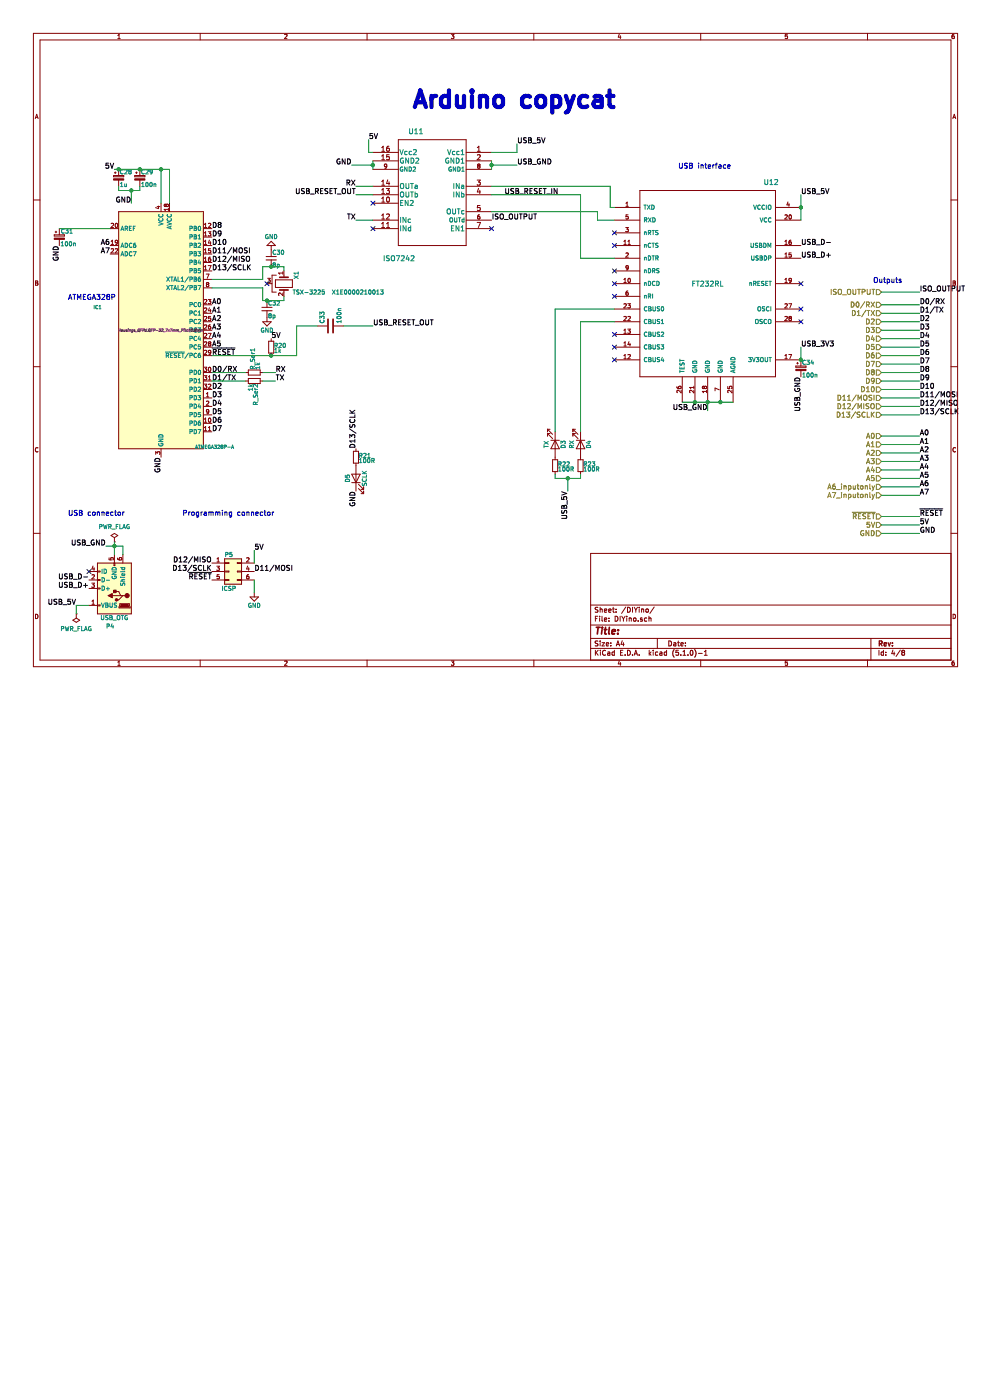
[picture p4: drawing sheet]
EESchema Schematic File Version 4
LIBS:TempCtrl-cache
EELAYER 29 0
EELAYER END
$Descr A4 11693 8268
encoding utf-8
Sheet 4 8
Title ""
Date ""
Rev ""
Comp ""
Comment1 ""
Comment2 ""
Comment3 ""
Comment4 ""
$EndDescr
$Comp
L MCU_Microchip_ATmega:ATmega328P-AU IC1
U 1 1
P 1900 3900
AR Path="/56BA55CF" Ref="IC1"  Part="1" 
AR Path="/57222EA2/56BA55CF" Ref="IC1"  Part="1" 
F 0 "IC1" H 1100 4150 40  0000 L BNN
F 1 "ATMEGA328P-A" H 2300 2500 40  0000 L BNN
F 2 "Housings_QFP:LQFP-32_7x7mm_Pitch0.8mm" H 1900 3900 30  0000 C CIN
F 3 "" H 1900 3900 60  0001 C CNN
F 4 "Atmel" H 0   0   50  0001 C CNN "MFR"
F 5 "ATMEGA328P-A" H 0   0   50  0001 C CNN "MPN"
F 6 "Farnell" H 0   0   50  0001 C CNN "SPR"
F 7 "1715486" H 0   0   50  0001 C CNN "SPN"
F 8 "-" H 0   0   50  0001 C CNN "SPURL"
	1    1900 3900
	1    0    0    -1  
$EndComp
$Comp
L Device:CP_Small C31
U 1 1
P 700 2800
F 0 "C31" H 710 2870 50  0000 L CNN
F 1 "100n" H 710 2720 50  0000 L CNN
F 2 "Capacitor_SMD:C_0805_2012Metric_Pad1.15x1.40mm_HandSolder" H 700 2800 60  0001 C CNN
F 3 "" H 700 2800 60  0000 C CNN
F 4 "-" H 0   0   50  0001 C CNN "MFR"
F 5 "-" H 0   0   50  0001 C CNN "MPN"
F 6 "-" H 0   0   50  0001 C CNN "SPR"
F 7 "-" H 0   0   50  0001 C CNN "SPN"
F 8 "-" H 0   0   50  0001 C CNN "SPURL"
	1    700  2800
	1    0    0    -1  
$EndComp
$Comp
L Device:R_Small R20
U 1 1
P 3200 4100
F 0 "R20" H 3230 4120 50  0000 L CNN
F 1 "1k" H 3230 4060 50  0000 L CNN
F 2 "Resistor_SMD:R_0805_2012Metric_Pad1.15x1.40mm_HandSolder" H 3200 4100 60  0001 C CNN
F 3 "" H 3200 4100 60  0000 C CNN
F 4 "-" H 0   0   50  0001 C CNN "MFR"
F 5 "-" H 0   0   50  0001 C CNN "MPN"
F 6 "-" H 0   0   50  0001 C CNN "SPR"
F 7 "-" H 0   0   50  0001 C CNN "SPN"
F 8 "-" H 0   0   50  0001 C CNN "SPURL"
	1    3200 4100
	1    0    0    -1  
$EndComp
$Comp
L Device:CP_Small C29
U 1 1
P 1650 2100
F 0 "C29" H 1660 2170 50  0000 L CNN
F 1 "100n" H 1660 2020 50  0000 L CNN
F 2 "Capacitor_SMD:C_0805_2012Metric_Pad1.15x1.40mm_HandSolder" H 1650 2100 60  0001 C CNN
F 3 "" H 1650 2100 60  0000 C CNN
F 4 "-" H 0   0   50  0001 C CNN "MFR"
F 5 "-" H 0   0   50  0001 C CNN "MPN"
F 6 "-" H 0   0   50  0001 C CNN "SPR"
F 7 "-" H 0   0   50  0001 C CNN "SPN"
F 8 "-" H 0   0   50  0001 C CNN "SPURL"
	1    1650 2100
	1    0    0    -1  
$EndComp
$Comp
L Device:CP_Small C28
U 1 1
P 1400 2100
F 0 "C28" H 1410 2170 50  0000 L CNN
F 1 "1u" H 1410 2020 50  0000 L CNN
F 2 "Capacitor_SMD:C_0805_2012Metric_Pad1.15x1.40mm_HandSolder" H 1400 2100 60  0001 C CNN
F 3 "" H 1400 2100 60  0000 C CNN
F 4 "-" H 0   0   50  0001 C CNN "MFR"
F 5 "-" H 0   0   50  0001 C CNN "MPN"
F 6 "-" H 0   0   50  0001 C CNN "SPR"
F 7 "-" H 0   0   50  0001 C CNN "SPN"
F 8 "-" H 0   0   50  0001 C CNN "SPURL"
	1    1400 2100
	1    0    0    -1  
$EndComp
$Comp
L Device:R_Small R_Ser1
U 1 1
P 3000 4400
F 0 "R_Ser1" H 3030 4420 50  0000 L CNN
F 1 "1k" H 3030 4360 50  0000 L CNN
F 2 "Resistor_SMD:R_0805_2012Metric_Pad1.15x1.40mm_HandSolder" H 3000 4400 60  0001 C CNN
F 3 "" H 3000 4400 60  0000 C CNN
F 4 "-" H 0   0   50  0001 C CNN "MFR"
F 5 "-" H 0   0   50  0001 C CNN "MPN"
F 6 "-" H 0   0   50  0001 C CNN "SPR"
F 7 "-" H 0   0   50  0001 C CNN "SPN"
F 8 "-" H 0   0   50  0001 C CNN "SPURL"
	1    3000 4400
	0    -1   -1   0   
$EndComp
$Comp
L Device:R_Small R_Ser2
U 1 1
P 3000 4500
F 0 "R_Ser2" H 3030 4520 50  0000 L CNN
F 1 "1k" H 3030 4460 50  0000 L CNN
F 2 "Resistor_SMD:R_0805_2012Metric_Pad1.15x1.40mm_HandSolder" H 3000 4500 60  0001 C CNN
F 3 "" H 3000 4500 60  0000 C CNN
F 4 "-" H 0   0   50  0001 C CNN "MFR"
F 5 "-" H 0   0   50  0001 C CNN "MPN"
F 6 "-" H 0   0   50  0001 C CNN "SPR"
F 7 "-" H 0   0   50  0001 C CNN "SPN"
F 8 "-" H 0   0   50  0001 C CNN "SPURL"
	1    3000 4500
	0    1    1    0   
$EndComp
$Comp
L Device:LED D5
U 1 1
P 4200 5650
F 0 "D5" H 4200 5750 50  0000 C CNN
F 1 "SCLK" H 4200 5550 50  0000 C CNN
F 2 "LEDs:LED_0805" H 4200 5650 60  0001 C CNN
F 3 "" H 4200 5650 60  0001 C CNN
F 4 "OSRAM" H 0   0   50  0001 C CNN "MFR"
F 5 "LG R971" H 0   0   50  0001 C CNN "MPN"
F 6 "RS" H 0   0   50  0001 C CNN "SPR"
F 7 "654-5773" H 0   0   50  0001 C CNN "SPN"
F 8 "-" H 0   0   50  0001 C CNN "SPURL"
	1    4200 5650
	0    -1   -1   0   
$EndComp
$Comp
L Device:R_Small R21
U 1 1
P 4200 5400
F 0 "R21" H 4230 5420 50  0000 L CNN
F 1 "100R" H 4230 5360 50  0000 L CNN
F 2 "Resistor_SMD:R_0805_2012Metric_Pad1.15x1.40mm_HandSolder" H 4200 5400 60  0001 C CNN
F 3 "" H 4200 5400 60  0000 C CNN
F 4 "-" H 0   0   50  0001 C CNN "MFR"
F 5 "-" H 0   0   50  0001 C CNN "MPN"
F 6 "-" H 0   0   50  0001 C CNN "SPR"
F 7 "-" H 0   0   50  0001 C CNN "SPN"
F 8 "-" H 0   0   50  0001 C CNN "SPURL"
	1    4200 5400
	1    0    0    -1  
$EndComp
$Comp
L Custom_Components:FT232RL U12
U 1 1
P 8350 3350
F 0 "U12" H 7600 4550 60  0000 C CNN
F 1 "FT232RL" H 8350 3350 60  0000 C CNN
F 2 "Housings_SSOP:SSOP-28_5.3x10.2mm_Pitch0.65mm" H 8350 3350 60  0001 C CNN
F 3 "" H 8350 3350 60  0001 C CNN
F 4 "FTDI" H 0   0   50  0001 C CNN "MFR"
F 5 "FT232RL" H 0   0   50  0001 C CNN "MPN"
F 6 "Farnell" H 0   0   50  0001 C CNN "SPR"
F 7 "1146032" H 0   0   50  0001 C CNN "SPN"
F 8 "-" H 0   0   50  0001 C CNN "SPURL"
	1    8350 3350
	-1   0    0    -1  
$EndComp
$Comp
L Device:C C33
U 1 1
P 3900 3850
F 0 "C33" H 3925 3950 50  0000 L CNN
F 1 "100n" H 3925 3750 50  0000 L CNN
F 2 "Capacitor_SMD:C_0805_2012Metric_Pad1.15x1.40mm_HandSolder" H 3938 3700 30  0001 C CNN
F 3 "" H 3900 3850 60  0000 C CNN
F 4 "-" H 0   0   50  0001 C CNN "MFR"
F 5 "-" H 0   0   50  0001 C CNN "MPN"
F 6 "-" H 0   0   50  0001 C CNN "SPR"
F 7 "-" H 0   0   50  0001 C CNN "SPN"
F 8 "-" H 0   0   50  0001 C CNN "SPURL"
	1    3900 3850
	0    -1   -1   0   
$EndComp
$Comp
L Device:LED D3
U 1 1
P 6550 5250
F 0 "D3" H 6550 5350 50  0000 C CNN
F 1 "TX" H 6550 5150 50  0000 C CNN
F 2 "LEDs:LED_0805" H 6550 5250 60  0001 C CNN
F 3 "" H 6550 5250 60  0001 C CNN
F 4 "OSRAM" H 0   0   50  0001 C CNN "MFR"
F 5 "LG R971" H 0   0   50  0001 C CNN "MPN"
F 6 "RS" H 0   0   50  0001 C CNN "SPR"
F 7 "654-5773" H 0   0   50  0001 C CNN "SPN"
F 8 "-" H 0   0   50  0001 C CNN "SPURL"
	1    6550 5250
	0    1    1    0   
$EndComp
$Comp
L Device:R_Small R22
U 1 1
P 6550 5500
F 0 "R22" H 6580 5520 50  0000 L CNN
F 1 "100R" H 6580 5460 50  0000 L CNN
F 2 "Resistor_SMD:R_0805_2012Metric_Pad1.15x1.40mm_HandSolder" H 6550 5500 60  0001 C CNN
F 3 "" H 6550 5500 60  0000 C CNN
F 4 "-" H 0   0   50  0001 C CNN "MFR"
F 5 "-" H 0   0   50  0001 C CNN "MPN"
F 6 "-" H 0   0   50  0001 C CNN "SPR"
F 7 "-" H 0   0   50  0001 C CNN "SPN"
F 8 "-" H 0   0   50  0001 C CNN "SPURL"
	1    6550 5500
	1    0    0    -1  
$EndComp
$Comp
L Device:LED D4
U 1 1
P 6850 5250
F 0 "D4" H 6850 5350 50  0000 C CNN
F 1 "RX" H 6850 5150 50  0000 C CNN
F 2 "LEDs:LED_0805" H 6850 5250 60  0001 C CNN
F 3 "" H 6850 5250 60  0001 C CNN
F 4 "OSRAM" H 0   0   50  0001 C CNN "MFR"
F 5 "LG R971" H 0   0   50  0001 C CNN "MPN"
F 6 "RS" H 0   0   50  0001 C CNN "SPR"
F 7 "654-5773" H 0   0   50  0001 C CNN "SPN"
F 8 "-" H 0   0   50  0001 C CNN "SPURL"
	1    6850 5250
	0    1    1    0   
$EndComp
$Comp
L Device:R_Small R23
U 1 1
P 6850 5500
F 0 "R23" H 6880 5520 50  0000 L CNN
F 1 "100R" H 6880 5460 50  0000 L CNN
F 2 "Resistor_SMD:R_0805_2012Metric_Pad1.15x1.40mm_HandSolder" H 6850 5500 60  0001 C CNN
F 3 "" H 6850 5500 60  0000 C CNN
F 4 "-" H 0   0   50  0001 C CNN "MFR"
F 5 "-" H 0   0   50  0001 C CNN "MPN"
F 6 "-" H 0   0   50  0001 C CNN "SPR"
F 7 "-" H 0   0   50  0001 C CNN "SPN"
F 8 "-" H 0   0   50  0001 C CNN "SPURL"
	1    6850 5500
	1    0    0    -1  
$EndComp
$Comp
L Device:CP_Small C34
U 1 1
P 9450 4350
F 0 "C34" H 9460 4420 50  0000 L CNN
F 1 "100n" H 9460 4270 50  0000 L CNN
F 2 "Capacitor_SMD:C_0805_2012Metric_Pad1.15x1.40mm_HandSolder" H 9450 4350 60  0001 C CNN
F 3 "" H 9450 4350 60  0000 C CNN
F 4 "-" H 0   0   50  0001 C CNN "MFR"
F 5 "-" H 0   0   50  0001 C CNN "MPN"
F 6 "-" H 0   0   50  0001 C CNN "SPR"
F 7 "-" H 0   0   50  0001 C CNN "SPN"
F 8 "-" H 0   0   50  0001 C CNN "SPURL"
	1    9450 4350
	1    0    0    -1  
$EndComp
$Comp
L Connector:USB_OTG P4
U 1 1
P 1350 6950
F 0 "P4" H 1400 7400 50  0000 C CNN
F 1 "USB_OTG" H 1350 7300 50  0000 C CNN
F 2 "Custom:MICRO-B_USB_TOP_MOUNT" V 1300 6850 60  0001 C CNN
F 3 "http://datasheet.octopart.com/475900001-Molex-datasheet-8337218.pdf" V 1300 6850 60  0001 C CNN
F 4 "MOLEX" H 0   0   50  0001 C CNN "MFR"
F 5 "47590-0001" H 0   0   50  0001 C CNN "MPN"
F 6 "Farnell" H 0   0   50  0001 C CNN "SPR"
F 7 "1568022 " H 0   0   50  0001 C CNN "SPN"
F 8 "-" H 0   0   50  0001 C CNN "SPURL"
	1    1350 6950
	-1   0    0    1   
$EndComp
$Comp
L Connector_Generic:Conn_02x03_Odd_Even P5
U 1 1
P 2700 6750
F 0 "P5" H 2700 6950 50  0000 C CNN
F 1 "ICSP" H 2700 6550 50  0000 C CNN
F 2 "Pin_Headers:Pin_Header_Straight_2x03" H 2700 5550 60  0001 C CNN
F 3 "http://datasheet.octopart.com/75869-131LF-FCI-datasheet-13726216.pdf" H 2700 5550 60  0001 C CNN
F 4 "Amphenol FCI" H 0   0   50  0001 C CNN "MFR"
F 5 "75869-131LF" H 0   0   50  0001 C CNN "MPN"
F 6 "Digikey" H 0   0   50  0001 C CNN "SPR"
F 7 "609-2845-ND" H 0   0   50  0001 C CNN "SPN"
F 8 "-" H 0   0   50  0001 C CNN "SPURL"
	1    2700 6750
	1    0    0    -1  
$EndComp
$Comp
L power:GND #PWR056
U 1 1
P 3000 7000
F 0 "#PWR056" H 3000 6750 50  0001 C CNN
F 1 "GND" H 3000 6850 50  0000 C CNN
F 2 "" H 3000 7000 60  0000 C CNN
F 3 "" H 3000 7000 60  0000 C CNN
	1    3000 7000
	1    0    0    -1  
$EndComp
$Comp
L Custom_Components:ISO7242 U11
U 1 1
P 5100 2200
F 0 "U11" H 5200 2850 60  0000 L CNN
F 1 "ISO7242" H 5300 1350 60  0000 L CNN
F 2 "Housings_SOIC:SOIC-16_7.5x10.3mm_Pitch1.27mm" H 5100 2200 60  0001 C CNN
F 3 "" H 5100 2200 60  0001 C CNN
F 4 "TI" H 0   0   50  0001 C CNN "MFR"
F 5 "ISO7242" H 0   0   50  0001 C CNN "MPN"
F 6 "Mouser" H 0   0   50  0001 C CNN "SPR"
F 7 "595-ISO7242CDW" H 0   0   50  0001 C CNN "SPN"
F 8 "-" H 0   0   50  0001 C CNN "SPURL"
	1    5100 2200
	-1   0    0    -1  
$EndComp
$Comp
L Device:C_Small C30
U 1 1
P 3200 3050
F 0 "C30" H 3210 3120 50  0000 L CNN
F 1 "8p" H 3210 2970 50  0000 L CNN
F 2 "Capacitor_SMD:C_0805_2012Metric_Pad1.15x1.40mm_HandSolder" H 3200 3050 60  0001 C CNN
F 3 "" H 3200 3050 60  0000 C CNN
F 4 "-" H 0   0   50  0001 C CNN "MFR"
F 5 "-" H 0   0   50  0001 C CNN "MPN"
F 6 "-" H 0   0   50  0001 C CNN "SPR"
F 7 "-" H 0   0   50  0001 C CNN "SPN"
F 8 "-" H 0   0   50  0001 C CNN "SPURL"
	1    3200 3050
	1    0    0    -1  
$EndComp
$Comp
L Device:C_Small C32
U 1 1
P 3150 3650
F 0 "C32" H 3160 3720 50  0000 L CNN
F 1 "8p" H 3160 3570 50  0000 L CNN
F 2 "Capacitor_SMD:C_0805_2012Metric_Pad1.15x1.40mm_HandSolder" H 3150 3650 60  0001 C CNN
F 3 "" H 3150 3650 60  0000 C CNN
F 4 "-" H 0   0   50  0001 C CNN "MFR"
F 5 "-" H 0   0   50  0001 C CNN "MPN"
F 6 "-" H 0   0   50  0001 C CNN "SPR"
F 7 "-" H 0   0   50  0001 C CNN "SPN"
F 8 "-" H 0   0   50  0001 C CNN "SPURL"
	1    3150 3650
	1    0    0    -1  
$EndComp
$Comp
L power:GND #PWR057
U 1 1
P 3150 3750
F 0 "#PWR057" H 3150 3500 50  0001 C CNN
F 1 "GND" H 3150 3600 50  0000 C CNN
F 2 "" H 3150 3750 60  0000 C CNN
F 3 "" H 3150 3750 60  0000 C CNN
	1    3150 3750
	1    0    0    -1  
$EndComp
$Comp
L power:GND #PWR058
U 1 1
P 3200 2950
F 0 "#PWR058" H 3200 2700 50  0001 C CNN
F 1 "GND" H 3200 2800 50  0000 C CNN
F 2 "" H 3200 2950 60  0000 C CNN
F 3 "" H 3200 2950 60  0000 C CNN
	1    3200 2950
	-1   0    0    1   
$EndComp
$Comp
L Device:Crystal_GND3 X1
U 1 1
P 3350 3350
F 0 "X1" H 3250 3500 50  0000 C CNN
F 1 "TSX-3225  X1E0000210013" V 3450 3450 50  0000 L CNN
F 2 "Crystals:crystal_FA238-TSX3225" H 3350 3350 60  0001 C CNN
F 3 "http://www.farnell.com/datasheets/1700989.pdf" H 3350 3350 60  0001 C CNN
F 4 "EPSON" H 0   0   50  0001 C CNN "MFR"
F 5 "X1E0000210013 TSX-3225 16 MHZ 9.0PF" H 0   0   50  0001 C CNN "MPN"
F 6 "Farnell" H 0   0   50  0001 C CNN "SPR"
F 7 "1712841" H 0   0   50  0001 C CNN "SPN"
F 8 "-" H 0   0   50  0001 C CNN "SPURL"
	1    3350 3350
	0    1    1    0   
$EndComp
$Comp
L power:PWR_FLAG #FLG060
U 1 1
P 1350 6400
F 0 "#FLG060" H 1350 6495 50  0001 C CNN
F 1 "PWR_FLAG" H 1350 6580 50  0000 C CNN
F 2 "" H 1350 6400 60  0000 C CNN
F 3 "" H 1350 6400 60  0000 C CNN
	1    1350 6400
	1    0    0    -1  
$EndComp
$Comp
L power:PWR_FLAG #FLG061
U 1 1
P 900 7250
F 0 "#FLG061" H 900 7345 50  0001 C CNN
F 1 "PWR_FLAG" H 900 7430 50  0000 C CNN
F 2 "" H 900 7250 60  0000 C CNN
F 3 "" H 900 7250 60  0000 C CNN
	1    900  7250
	-1   0    0    1   
$EndComp
Text Label 2500 4400 0    60   ~ 0
D0/RX
Text Label 2500 4500 0    60   ~ 0
D1/TX
Text Label 2500 4600 0    60   ~ 0
D2
Text Label 2500 4700 0    60   ~ 0
D3
Text Label 2500 4800 0    60   ~ 0
D4
Text Label 2500 4900 0    60   ~ 0
D5
Text Label 2500 5000 0    60   ~ 0
D6
Text Label 2500 5100 0    60   ~ 0
D7
Text Label 2500 3600 0    60   ~ 0
A0
Text Label 2500 3700 0    60   ~ 0
A1
Text Label 2500 3800 0    60   ~ 0
A2
Text Label 2500 3900 0    60   ~ 0
A3
Text Label 2500 4000 0    60   ~ 0
A4
Text Label 2500 4100 0    60   ~ 0
A5
Text Label 1300 2900 2    60   ~ 0
A6
Text Label 1300 3000 2    60   ~ 0
A7
Text Label 2500 4200 0    60   ~ 0
~RESET
Text Label 2500 2700 0    60   ~ 0
D8
Text Label 2500 2800 0    60   ~ 0
D9
Text Label 2500 2900 0    60   ~ 0
D10
Text Label 2500 3000 0    60   ~ 0
D11/MOSI
Text Label 2500 3100 0    60   ~ 0
D12/MISO
Text Label 2500 3200 0    60   ~ 0
D13/SCLK
Text Label 4200 5300 1    60   ~ 0
D13/SCLK
Text Label 3250 4400 0    60   ~ 0
RX
Text Label 3250 4500 0    60   ~ 0
TX
Text Label 900  7150 2    60   ~ 0
USB_5V
Text Label 1350 2000 2    60   ~ 0
5V
Text Label 3000 6500 0    60   ~ 0
5V
Text Label 3000 6750 0    60   ~ 0
D11/MOSI
Text Label 2500 6650 2    60   ~ 0
D12/MISO
Text Label 2500 6750 2    60   ~ 0
D13/SCLK
Text Label 2500 6850 2    60   ~ 0
~RESET
Text Notes 800  3550 0    60   ~ 0
ATMEGA328P
Text Notes 8000 2000 0    60   ~ 0
USB interface
Text Label 6700 5800 3    60   ~ 0
USB_5V
Text Notes 2150 6100 0    60   ~ 0
Programming connector
Text Label 9450 2900 0    60   ~ 0
USB_D-
Text Label 9450 3050 0    60   ~ 0
USB_D+
Text Label 1050 6950 2    60   ~ 0
USB_D+
Text Label 1050 6850 2    60   ~ 0
USB_D-
Text Notes 800  6100 0    60   ~ 0
USB connector
Text Label 3200 4000 0    60   ~ 0
5V
Text Label 9450 2300 0    60   ~ 0
USB_5V
Text Label 9450 4100 0    60   ~ 0
USB_3V3
Text Label 8350 4850 2    60   ~ 0
USB_GND
Text Label 700  2900 3    60   ~ 0
GND
Text Label 1900 5400 3    60   ~ 0
GND
Text Label 4200 5800 3    60   ~ 0
GND
Text Label 1250 6450 2    60   ~ 0
USB_GND
Text Label 9450 4450 3    60   ~ 0
USB_GND
Text Label 1550 2400 2    60   ~ 0
GND
Text Label 10850 6300 0    60   ~ 0
GND
Text Label 10850 3600 0    60   ~ 0
D0/RX
Text Label 10850 3700 0    60   ~ 0
D1/TX
Text Label 10850 3800 0    60   ~ 0
D2
Text Label 10850 3900 0    60   ~ 0
D3
Text Label 10850 4000 0    60   ~ 0
D4
Text Label 10850 4100 0    60   ~ 0
D5
Text Label 10850 4200 0    60   ~ 0
D6
Text Label 10850 4300 0    60   ~ 0
D7
Text Label 10850 5150 0    60   ~ 0
A0
Text Label 10850 5250 0    60   ~ 0
A1
Text Label 10850 5350 0    60   ~ 0
A2
Text Label 10850 5450 0    60   ~ 0
A3
Text Label 10850 5550 0    60   ~ 0
A4
Text Label 10850 5650 0    60   ~ 0
A5
Text Label 10850 6100 0    60   ~ 0
~RESET
Text Label 10850 4400 0    60   ~ 0
D8
Text Label 10850 4500 0    60   ~ 0
D9
Text Label 10850 4600 0    60   ~ 0
D10
Text Label 10850 4700 0    60   ~ 0
D11/MOSI
Text Label 10850 4800 0    60   ~ 0
D12/MISO
Text Label 10850 4900 0    60   ~ 0
D13/SCLK
Text Label 10850 5750 0    60   ~ 0
A6
Text Label 10850 5850 0    60   ~ 0
A7
Text Label 10850 6200 0    60   ~ 0
5V
Text HLabel 10400 6300 0    60   Input ~ 0
GND
Text HLabel 10400 3600 0    60   Input ~ 0
D0/RX
Text HLabel 10400 3700 0    60   Input ~ 0
D1/TX
Text HLabel 10400 3800 0    60   Input ~ 0
D2
Text HLabel 10400 3900 0    60   Input ~ 0
D3
Text HLabel 10400 4000 0    60   Input ~ 0
D4
Text HLabel 10400 4100 0    60   Input ~ 0
D5
Text HLabel 10400 4200 0    60   Input ~ 0
D6
Text HLabel 10400 4300 0    60   Input ~ 0
D7
Text HLabel 10400 5150 0    60   Input ~ 0
A0
Text HLabel 10400 5250 0    60   Input ~ 0
A1
Text HLabel 10400 5350 0    60   Input ~ 0
A2
Text HLabel 10400 5450 0    60   Input ~ 0
A3
Text HLabel 10400 5550 0    60   Input ~ 0
A4
Text HLabel 10400 5650 0    60   Input ~ 0
A5
Text HLabel 10400 6100 0    60   Input ~ 0
~RESET
Text HLabel 10400 4400 0    60   Input ~ 0
D8
Text HLabel 10400 4500 0    60   Input ~ 0
D9
Text HLabel 10400 4600 0    60   Input ~ 0
D10
Text HLabel 10400 4700 0    60   Input ~ 0
D11/MOSI
Text HLabel 10400 4800 0    60   Input ~ 0
D12/MISO
Text HLabel 10400 4900 0    60   Input ~ 0
D13/SCLK
Text HLabel 10400 5750 0    60   Input ~ 0
A6_inputonly
Text HLabel 10400 5850 0    60   Input ~ 0
A7_inputonly
Text HLabel 10400 6200 0    60   Input ~ 0
5V
Text Notes 4850 1300 0    197  ~ 39
Arduino copycat
Text Notes 10300 3350 0    60   ~ 0
Outputs
Text Label 4350 1650 0    60   ~ 0
5V
Text Label 4150 1950 2    60   ~ 0
GND
Text Label 4200 2600 2    60   ~ 0
TX
Text Label 4200 2200 2    60   ~ 0
RX
Text Label 6100 1700 0    60   ~ 0
USB_5V
Text Label 6100 1950 0    60   ~ 0
USB_GND
Text Label 4200 2300 2    60   ~ 0
USB_RESET_OUT
Text Label 5800 2600 0    60   ~ 0
ISO_OUTPUT
Text Label 10850 3450 0    60   ~ 0
ISO_OUTPUT
Text Label 5950 2300 0    60   ~ 0
USB_RESET_IN
Text Label 4400 3850 0    60   ~ 0
USB_RESET_OUT
Text HLabel 10400 3450 0    60   Input ~ 0
ISO_OUTPUT
Wire Wire Line
	2500 3300 3100 3300
Wire Wire Line
	2500 3400 3100 3400
Wire Wire Line
	700  2700 1300 2700
Wire Wire Line
	2500 4200 3200 4200
Wire Wire Line
	1350 2000 1400 2000
Wire Wire Line
	1400 2250 1550 2250
Wire Wire Line
	1650 2250 1650 2200
Wire Wire Line
	1400 2250 1400 2200
Wire Wire Line
	2500 4400 2900 4400
Wire Wire Line
	2900 4500 2500 4500
Wire Wire Line
	3100 4400 3250 4400
Wire Wire Line
	3250 4500 3100 4500
Wire Wire Line
	3500 3850 3750 3850
Wire Wire Line
	9450 2300 9450 2450
Wire Wire Line
	7250 3800 6850 3800
Wire Wire Line
	8050 4750 8200 4750
Wire Wire Line
	8350 4750 8350 4850
Wire Wire Line
	3000 6850 3000 7000
Wire Wire Line
	3000 6500 3000 6650
Wire Wire Line
	6850 3800 6850 5100
Wire Wire Line
	6550 5100 6550 3650
Wire Wire Line
	6550 3650 7250 3650
Wire Wire Line
	6550 5600 6550 5650
Wire Wire Line
	6550 5650 6700 5650
Wire Wire Line
	6700 5650 6700 5800
Wire Wire Line
	6850 5650 6850 5600
Wire Wire Line
	9450 4250 9450 4100
Wire Wire Line
	1550 2250 1550 2400
Wire Wire Line
	10400 3600 10850 3600
Wire Wire Line
	10850 3700 10400 3700
Wire Wire Line
	10400 3800 10850 3800
Wire Wire Line
	10850 3900 10400 3900
Wire Wire Line
	10400 4000 10850 4000
Wire Wire Line
	10850 4100 10400 4100
Wire Wire Line
	10400 4200 10850 4200
Wire Wire Line
	10850 4300 10400 4300
Wire Wire Line
	10400 4400 10850 4400
Wire Wire Line
	10850 4500 10400 4500
Wire Wire Line
	10400 4600 10850 4600
Wire Wire Line
	10850 4700 10400 4700
Wire Wire Line
	10400 4800 10850 4800
Wire Wire Line
	10850 4900 10400 4900
Wire Wire Line
	10850 5150 10400 5150
Wire Wire Line
	10400 5250 10850 5250
Wire Wire Line
	10850 5350 10400 5350
Wire Wire Line
	10400 5450 10850 5450
Wire Wire Line
	10850 5550 10400 5550
Wire Wire Line
	10400 5650 10850 5650
Wire Wire Line
	10850 5750 10400 5750
Wire Wire Line
	10400 5850 10850 5850
Wire Wire Line
	10400 6100 10850 6100
Wire Wire Line
	10850 6200 10400 6200
Wire Wire Line
	10400 6300 10850 6300
Wire Wire Line
	4350 1650 4350 1800
Wire Wire Line
	4350 1800 4400 1800
Wire Wire Line
	4400 1900 4400 1950
Wire Wire Line
	4150 1950 4400 1950
Wire Wire Line
	7200 2450 7250 2450
Wire Wire Line
	7200 2200 7200 2450
Wire Wire Line
	7250 2600 7050 2600
Wire Wire Line
	7050 2600 7050 2500
Wire Wire Line
	7050 2500 5800 2500
Wire Wire Line
	4200 2300 4400 2300
Wire Wire Line
	4200 2600 4400 2600
Wire Wire Line
	6100 1700 6100 1800
Wire Wire Line
	6100 1800 5800 1800
Wire Wire Line
	5800 1900 5800 1950
Wire Wire Line
	6100 1950 5800 1950
Wire Wire Line
	7250 3050 6850 3050
Wire Wire Line
	3500 3850 3500 4200
Wire Wire Line
	4200 2200 4400 2200
Wire Wire Line
	4050 3850 4400 3850
Wire Wire Line
	5800 2300 6850 2300
Wire Wire Line
	6850 2300 6850 3050
Wire Wire Line
	7200 2200 5800 2200
Wire Wire Line
	10400 3450 10850 3450
Wire Wire Line
	3350 3550 3150 3550
Wire Wire Line
	3100 3550 3100 3400
Wire Wire Line
	3100 3300 3100 3150
Wire Wire Line
	3100 3150 3200 3150
Wire Wire Line
	1350 6400 1350 6450
Wire Wire Line
	1250 6450 1350 6450
Wire Wire Line
	1450 6450 1450 6550
Wire Wire Line
	900  7150 900  7250
Wire Wire Line
	900  7150 1050 7150
Wire Wire Line
	3350 3150 3350 3200
Wire Wire Line
	3350 3500 3350 3550
Wire Wire Line
	3200 4200 3500 4200
Wire Wire Line
	1400 2000 1650 2000
Wire Wire Line
	1650 2000 1900 2000
Wire Wire Line
	1550 2250 1650 2250
Wire Wire Line
	9450 2450 9450 2600
Wire Wire Line
	8350 4750 8500 4750
Wire Wire Line
	8200 4750 8350 4750
Wire Wire Line
	8500 4750 8650 4750
Wire Wire Line
	6700 5650 6850 5650
Wire Wire Line
	4400 1950 4400 2000
Wire Wire Line
	5800 1950 5800 2000
Wire Wire Line
	3200 3150 3350 3150
Wire Wire Line
	3150 3550 3100 3550
Wire Wire Line
	1350 6450 1350 6550
Wire Wire Line
	1350 6450 1450 6450
Wire Wire Line
	1900 2000 1900 2400
Wire Wire Line
	1900 2000 2000 2000
Wire Wire Line
	2000 2000 2000 2400
Connection ~ 1400 2000
Connection ~ 1650 2000
Connection ~ 1550 2250
Connection ~ 9450 2450
Connection ~ 9450 4250
Connection ~ 8350 4750
Connection ~ 8200 4750
Connection ~ 8500 4750
Connection ~ 6700 5650
Connection ~ 4400 1950
Connection ~ 5800 1950
Connection ~ 3150 3550
Connection ~ 1350 6450
Connection ~ 3200 3150
Connection ~ 3200 4200
Connection ~ 1900 2000
NoConn ~ 7250 2750
NoConn ~ 7250 2900
NoConn ~ 7250 3200
NoConn ~ 7250 3350
NoConn ~ 7250 3500
NoConn ~ 7250 3950
NoConn ~ 7250 4100
NoConn ~ 7250 4250
NoConn ~ 9450 3800
NoConn ~ 9450 3650
NoConn ~ 9450 3350
NoConn ~ 4400 2400
NoConn ~ 5800 2700
NoConn ~ 4400 2700
NoConn ~ 1050 6750
NoConn ~ 3150 3350
$EndSCHEMATC
